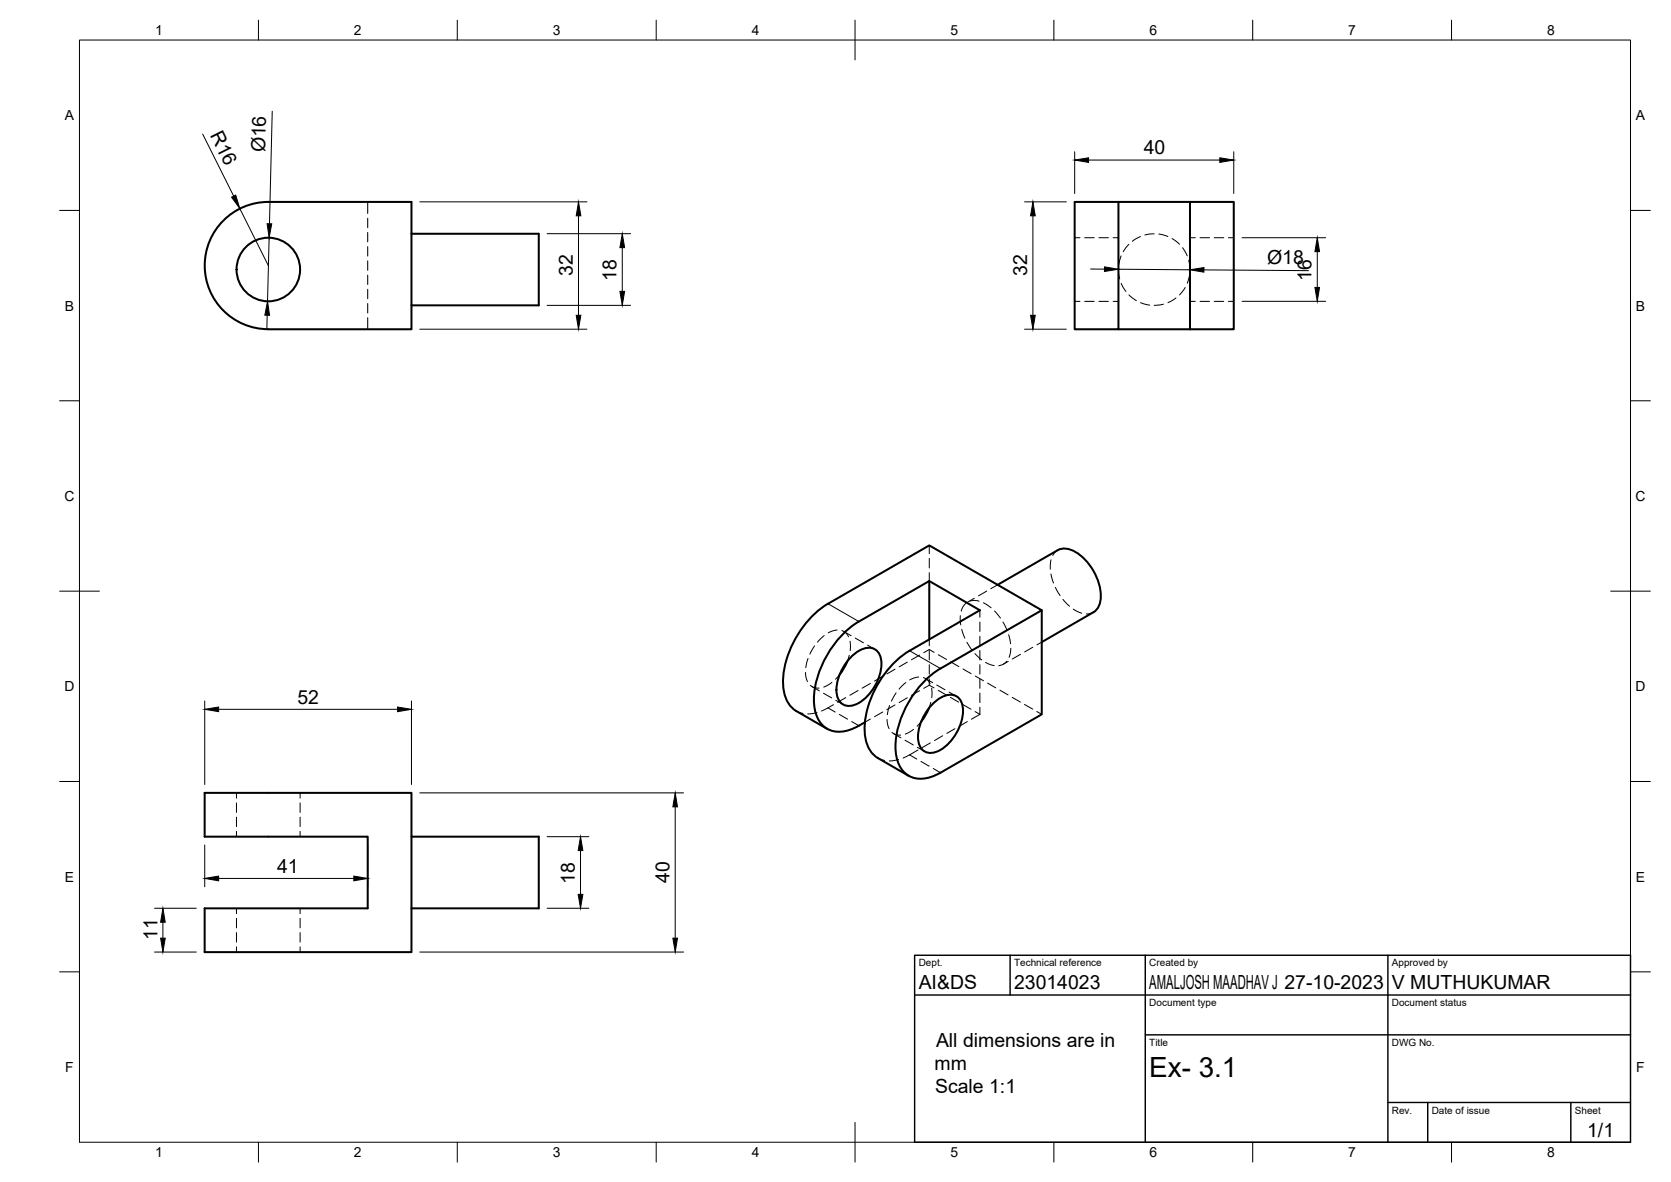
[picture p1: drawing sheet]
<svg xmlns="http://www.w3.org/2000/svg" width="420mm" height="297mm" viewBox="0 0 420 297" stroke-linecap="round" stroke-linejoin="round" font-family="sans-serif">
<!-- layer: Hidden -->
<g fill="none" stroke="#000" stroke-width=".25">
<path d="M92.5 50.7v2.9M92.5 54.8v2.4M92.5 58.4v2.4M270.2 59.7h1.3M272.7 59.7h2.4M276.3 59.7h2.4M279.9 59.7h1.3M286.8 59.4l-2.1 1.2M290.2 58.8l-2.3 .3M291.4 58.8l2.2 .6M294.7 60l1.9 1.4M299.2 59.7h1.3"/>
<path d="M301.7 59.7h2.4M305.3 59.7h2.4M308.9 59.7h1.3M92.5 62v2.4M92.5 65.6v2.3M92.5 69.1v2.4M92.5 72.7v2.4M92.5 76.3v2.4M92.5 79.8v2.9M270.2 75.7h1.3M272.7 75.7h2.4M276.3 75.7h2.4"/>
<path d="M279.9 75.7h1.3M281.2 67.8l.3 2.3M281.9 64.3l-.6 2.3M281.9 71.2l1.2 2M283.8 61.4l-1.4 1.9M283.9 74.1l1.8 1.5M286.8 76.1l2.3 .6M292.5 76.4l-2.3 .3M295.7 74.9l-2 1.2M297.3 62.3l1.2 2M298 72.2l-1.4 1.9M298.9 65.4l.3 2.3"/>
<path d="M299.1 68.9l-.6 2.3M299.2 75.7h1.3M301.7 75.7h2.4M305.3 75.7h2.4M308.9 75.7h1.3M233.7 137.1v2.1M265.9 138.3l-.7 .6-.5 .7M207.2 159.7l-1.7 1.7M210.5 158.3l-1.3 .3-1 .5M211.7 158.5l.9 .5 .8 1M212.2 158.7l1.8 1.1M233.7 140.3v2.4"/>
<path d="M233.7 143.9v2.1M241.5 154.7l.1 2.3M241.8 158.2l.8 2.2M242.9 151.6l-.8 1-.4 1M243.9 151.1l1.2-.2 1.1 .2M245 150.3l-1.7 1M246.4 153.4v1.7M246.4 156.3v2.4M246.4 159.9v2.4M247.3 151.5l1.9 1.2M248.1 148.5l-2.1 1.2M250.1 153.6l1.4 1.7"/>
<path d="M250.8 147l-1.7 .9M252.2 156.3l1 2.1M253.6 159.5l.5 2.3M264.2 144.2l.7 2.3M264.3 140.7l-.2 2.4M265.4 147.6l1.2 2.1M267.3 150.6l1.6 1.7M269.9 153.1l2.1 1M274.9 153.9l-.9 .3-.8 .1M200.2 178.7l1.7 .6M202.5 169l.1 1 .4 1.3M203.2 165.5l-.6 2.3"/>
<path d="M203.8 172.2l.8 .6 1.4 .1M204.2 172.6l1.8 1M204.8 162.3l-1.2 2.1M205.4 179.1l-2.3 .3M207.1 174.2l2 1.2M209.2 171.5l-2.1 1.2M209.6 177.1l-3 1.6M210.1 176l1.9 1M211.1 169.5l-1 1.2M212.7 175.3l-2.1 1.2M213.5 164.7l-.5 1.5M213.7 161.1l.1 2.4"/>
<path d="M215 160.3l2.1 1.2M215.8 173.5l-2.1 1.2M218.1 162.1l1.9 1.1M218.9 171.8l-2.1 1.1M222 170l-2.1 1.2M222 178.9l-2.1 1.2M223.7 177.3l-.6 2.3M225 168.2l-2 1.2M225 177.2l-2 1.1M225.3 174.1l-1.2 2.1M227.8 171.5l-1.7 1.7M228.1 166.4l-2 1.2"/>
<path d="M228.1 175.4l-2 1.2M231 170.1l-1.3 .3-1 .5M231.2 173.6l-2 1.2M231.2 164.6l-2 1.2M232.2 170.3l.9 .5 .8 1M232.7 170.5l1.8 1.1M233.7 170.6v1.6l-1.4 .8M233.7 160.7v1.6M233.7 163.5v2.3M233.7 167v2.4M233.7 172.2l1.2 .7M234 176.5l-.4 1.5"/>
<path d="M234.3 173v2.3M234.9 163.9l-1.2-.7-1.4 .8M235.5 172.2l2.1 1.1M235.9 173.5l2.1 1.2M235.9 164.5l2.1 1.2M238.7 173.9l1.8 1.1M239 175.3l2 1.2M239 166.3l2.1 1.2M242.1 177l2 1.2M242.1 168.1l2.1 1.2M243.1 161.4l1.3 2M245.1 164.3l1.7 1.5"/>
<path d="M245.2 178.8l1.2 .7M245.2 169.9l2.1 1.2M246.4 163.5v2.3M246.4 167v2.4M246.4 170.6v2.4M246.4 174.2v2.4M246.4 177.7v1.8M246.4 179.5l-2.2 1.2M247.8 166.5l2.2 .8M248.3 171.7l2.1 1.2M251.4 173.4l2.1 1.2M253.1 166.2l-.9 .7-1.1 .4"/>
<path d="M253.5 166.2l-1.2 .7M254.2 162.9l-.5 2.3M254.5 175.2l2.1 1.2M256.6 164.4l-2.1 1.2M257.6 177l2.1 1.2M259.7 162.7l-2.1 1.1M260.7 178.8l1.2 .7M261.9 161.4l-1.2 .7M59.5 199.2v1.4M75.5 199.2v1.4M218.8 180.7l-1.3 .8M220.7 190.5l1.7 .6"/>
<path d="M223.1 180.8v1l.4 1.3M224.3 184l.8 .6 1.4 .1M224.7 184.4l1.8 1M226 190.9l-2.4 .3M227.6 186l2 1.2M229.7 183.3l-2.1 1.2M230.7 187.8l1.8 1.1M230.8 188.5l-3.7 2M231.6 181.3l-1 1.2M233.9 186.7l-2 1.2M237 184.9l-2 1.2M240.1 183.1l-2 1.2"/>
<path d="M243.2 181.3l-2 1.2M59.5 201.8v2.4M59.5 205.3v2.4M59.5 208.9v1.4M75.5 201.8v2.4M75.5 205.3v2.4M75.5 208.9v1.4M59.5 228.3v1.3M59.5 230.8v2.4M59.5 234.4v2.4M59.5 237.9v1.4M75.5 228.3v1.3"/>
<path d="M75.5 230.8v2.4M75.5 234.4v2.4M75.5 237.9v1.4"/>
</g>
<!-- layer: Visible -->
<g fill="none" stroke="#000" stroke-width=".51">
<path d="M56.2 55.4a15.9 15.9 0 0 1 11.3-4.7h36v32h-36a16 16 0 0 1-14.8-9.8 16 16 0 0 1 3.5-17.5zM103.5 58.7h32v18h-32M281.2 50.7v32h-11v-32h29M299.2 50.7v32M299.2 50.7h11v32h-11M281.2 82.7h18M208.2 151.7l25.5-14.6 28.2 16.3-25.4 14.6M208.2 151.7a24.6 24.6 0 0 0-11.3 20.9 7.6 7.6 0 0 0 3.3 6.1l7.8 4.5M216 156.2l17.7-10.2 12.7 7.4-17.7 10.1M216 156.2a25 25 0 0 0-11.4 19.6 8.2 8.2 0 0 0 3.4 7.3 7.8 7.8 0 0 0 8-.7l1.5-.9M233.7 146v14.7M250.8 147l15.1-8.7a4.8 4.8 0 0 1 5 .7 13.5 13.5 0 0 1 5.8 12.2 3.8 3.8 0 0 1-1.8 2.7"/>
<path d="M261.9 153.4v26.1l-25.4 14.7a8.2 8.2 0 0 1-8 .7 7.8 7.8 0 0 1-3.3-7.3 25 25 0 0 1 11.3-19.6M274.9 153.9l-13 7.5M213.1 166.2l-.9 1.7-1.1 1.6M214.3 164.8a5.2 5.2 0 0 1 5.7-1.6 4.5 4.5 0 0 1 1.6 4.6 12.3 12.3 0 0 1-6.5 9.3 3.2 3.2 0 0 1-4.7-2.7 12.1 12.1 0 0 1 3.9-9.6zM228.7 163.5a24.6 24.6 0 0 0-11.3 20.9 7.6 7.6 0 0 0 3.3 6.1l7.8 4.5M233.6 178l-.9 1.7-1.1 1.6M234.9 176.6a5.2 5.2 0 0 1 5.6-1.6 4.5 4.5 0 0 1 1.6 4.6 12.3 12.3 0 0 1-6.5 9.3 3.2 3.2 0 0 1-4.7-2.7 12.1 12.1 0 0 1 4-9.6zM51.5 199.2h52v40.1h-52v-11h41v-18h-41zM103.5 210.3h32v18h-32"/>
<circle cx="67.5" cy="67.7" r="8"/>
</g>
<!-- layer: Visible Narrow -->
<path d="M208.2 151.7l7.8 4.5M228.7 163.5l7.8 4.5" fill="none" stroke="#000" stroke-width=".25"/>
<!-- layer: Hidden Narrow -->
<path d="M208.2 177.9l1.8 1.1M211.1 179.5l2 1.2M214.1 181.3l1.9 1.1M228.7 189.7l1.8 1.1M231.6 191.4l2 1.1M234.7 193.1l1.8 1.1" fill="none" stroke="#000" stroke-width=".25"/>
<!-- layer: BORDER -->
<g fill="none" stroke="#000" stroke-width=".25">
<path d="M20 10.1h390v276.9h-390zM65 5.1v5M115 5.1v5M165 5.1v5M215 5.1v10M265 5.1v5M315 5.1v5M365 5.1v5M15 52.9h5M410 52.9h5M15 100.7h5M410 100.7h5"/>
<path d="M15 148.6h10M405 148.6h10M15 196.4h5M410 196.4h5M15 244.2h5M410 244.2h5M65 287v5M115 287v5M165 287v5M215 282.1v9.9M265 287v5M315 287v5"/>
<path d="M365 287v5"/>
</g>
<!-- layer: TITLEBLOCK -->
<path d="M230 240.1h180v46.9h-180zM230 250h180M254 240.1v9.9M288 240.1v46.9M349 240.1v46.9M288 260.1h122M349 277.1h61M359 277.1v9.9M395 277.1v9.9" fill="none" stroke="#000" stroke-width=".36"/>
<!-- layer: FD_Dimensions -->
<g fill="none" stroke="#000" stroke-width=".25">
<path d="M51 33.7l7.8 15.6M68.5 27.9l-.7 28.3M270.2 38.1v10.5M310.2 38.1v10.5M60.3 52.4l7.2 14.3M67.7 59.7l-.4 16M105.6 50.7h42M137.6 58.7h21M145.5 54.2v25M257.6 50.7h10.5M259.7 54.2v25M273.7 40.2h33"/>
<path d="M312.3 59.7h21M67.2 79.2l-.1 3.5M137.6 76.7h21M156.5 62.2v11M274.2 67.6h3.5M281.2 67.7l18 .1M302.7 67.8l26.3 .2M312.3 75.7h21M331.2 63.2v9M105.6 82.7h42M257.6 82.7h10.5M51.5 176.2v21"/>
<path d="M55 178.3h45M103.5 176.2v21M105.6 199.2h66.3M51.5 212.4v10.4M92.5 212.4v10.4M137.6 210.3h10.5M146 213.7v11.1M169.8 202.8v33M38.9 228.2h10.5M38.9 239.3h10.5M41 231.8v4M55 220.8h34"/>
<path d="M105.6 239.3h66.3M137.6 228.2h10.5"/>
</g>
<g fill="#000" stroke="#000" stroke-width=".25">
<path d="M270.2 40.2l3.5-.5v1.1zM306.7 39.7l3.5 .5-3.5 .6zM58.2 49.6l1.1-.6 1 3.4zM67.2 56.2h1.1l-.6 3.5zM145.5 50.7l.5 3.5h-1.1zM259.7 50.7l.6 3.5h-1.2zM67.3 75.7l.5 3.5h-1.2zM144.9 79.2h1.1l-.5 3.5zM156.5 58.7l.6 3.5h-1.2zM155.9 73.2h1.2l-.6 3.5zM259.1 79.2h1.2l-.6 3.5zM277.7 67.1l3.5 .6-3.5 .5z"/>
<path d="M299.2 67.8l3.5-.6v1.2zM331.2 59.7l.6 3.5h-1.2zM330.6 72.2h1.2l-.6 3.5zM51.5 178.3l3.5-.6v1.1zM100 177.7l3.5 .6-3.5 .5zM146 210.3l.6 3.4h-1.2zM169.8 199.2l.5 3.6h-1.1zM41 228.2l.6 3.6h-1.2zM40.4 235.8h1.2l-.6 3.5zM51.5 220.8l3.5-.6v1.1zM89 220.2l3.5 .6-3.5 .5zM145.4 224.8h1.2l-.6 3.4z"/>
<path d="M169.2 235.8h1.1l-.5 3.5z"/>
</g>
<text font-size="7" x="289" y="270.6">Ex- 3.1</text>
<g font-size="4.9">
<text x="52.7" y="34" transform="rotate(63 52.7 34)">R16</text>
<text x="66.7" y="38.3" transform="rotate(-89 66.7 38.3)">Ø16</text>
<text x="287.6" y="38.8">40</text>
<text x="144" y="69.4" transform="rotate(-90 144 69.4)">32</text>
<text x="155" y="70.6" transform="rotate(-90 155 70.6)">18</text>
<text x="258.3" y="69.4" transform="rotate(-90 258.3 69.4)">32</text>
<text x="318.6" y="66.4">Ø18</text>
<text x="329.8" y="70.6" transform="rotate(-90 329.8 70.6)">16</text>
<text x="74.8" y="176.8">52</text>
<text x="69.7" y="219.4">41</text>
<text x="168.3" y="221.9" transform="rotate(-90 168.3 221.9)">40</text>
<text x="144.5" y="222.1" transform="rotate(-90 144.5 222.1)">18</text>
<text x="39.6" y="236.3" transform="rotate(-90 39.6 236.3)">11</text>
<text x="231" y="248.5">AI&amp;DS</text>
<text x="255" y="248.5">23014023</text>
<text x="289" y="248.5">AMALJOSH MAADHAV J 27-10-2023</text>
<text x="350" y="248.5">V MUTHUKUMAR</text>
<text x="235.4" y="263">All dimensions are in</text>
<text x="235" y="268.9">mm</text>
<text x="235.1" y="274.8">Scale 1:1</text>
<text x="399.1" y="285.7">1/1</text>
</g>
<g font-size="3.5">
<text x="39" y="8.8">1</text>
<text x="89" y="8.8">2</text>
<text x="139" y="8.8">3</text>
<text x="189" y="8.8">4</text>
<text x="239" y="8.8">5</text>
<text x="289" y="8.8">6</text>
<text x="339" y="8.8">7</text>
<text x="389" y="8.8">8</text>
<text x="16.3" y="30.2">A</text>
<text x="411.3" y="30.2">A</text>
<text x="16.3" y="78">B</text>
<text x="411.3" y="78">B</text>
<text x="16.2" y="125.9">C</text>
<text x="411.2" y="125.9">C</text>
<text x="16.2" y="173.7">D</text>
<text x="411.2" y="173.7">D</text>
<text x="16.3" y="221.6">E</text>
<text x="411.3" y="221.6">E</text>
<text x="16.4" y="269.4">F</text>
<text x="411.4" y="269.4">F</text>
<text x="39" y="290.8">1</text>
<text x="89" y="290.8">2</text>
<text x="139" y="290.8">3</text>
<text x="189" y="290.8">4</text>
<text x="239" y="290.8">5</text>
<text x="289" y="290.8">6</text>
<text x="339" y="290.8">7</text>
<text x="389" y="290.8">8</text>
</g>
<g font-size="2.5">
<text x="231" y="242.9">Dept.</text>
<text x="255" y="242.9">Technical reference</text>
<text x="289" y="242.9">Created by</text>
<text x="350" y="242.9">Approved by</text>
<text x="289" y="252.8">Document type</text>
<text x="350" y="252.8">Document status</text>
<text x="289" y="262.9">Title</text>
<text x="350" y="262.9">DWG No.</text>
<text x="350" y="279.9">Rev.</text>
<text x="360" y="279.9">Date of issue</text>
<text x="396" y="279.9">Sheet</text>
</g>
</svg>
